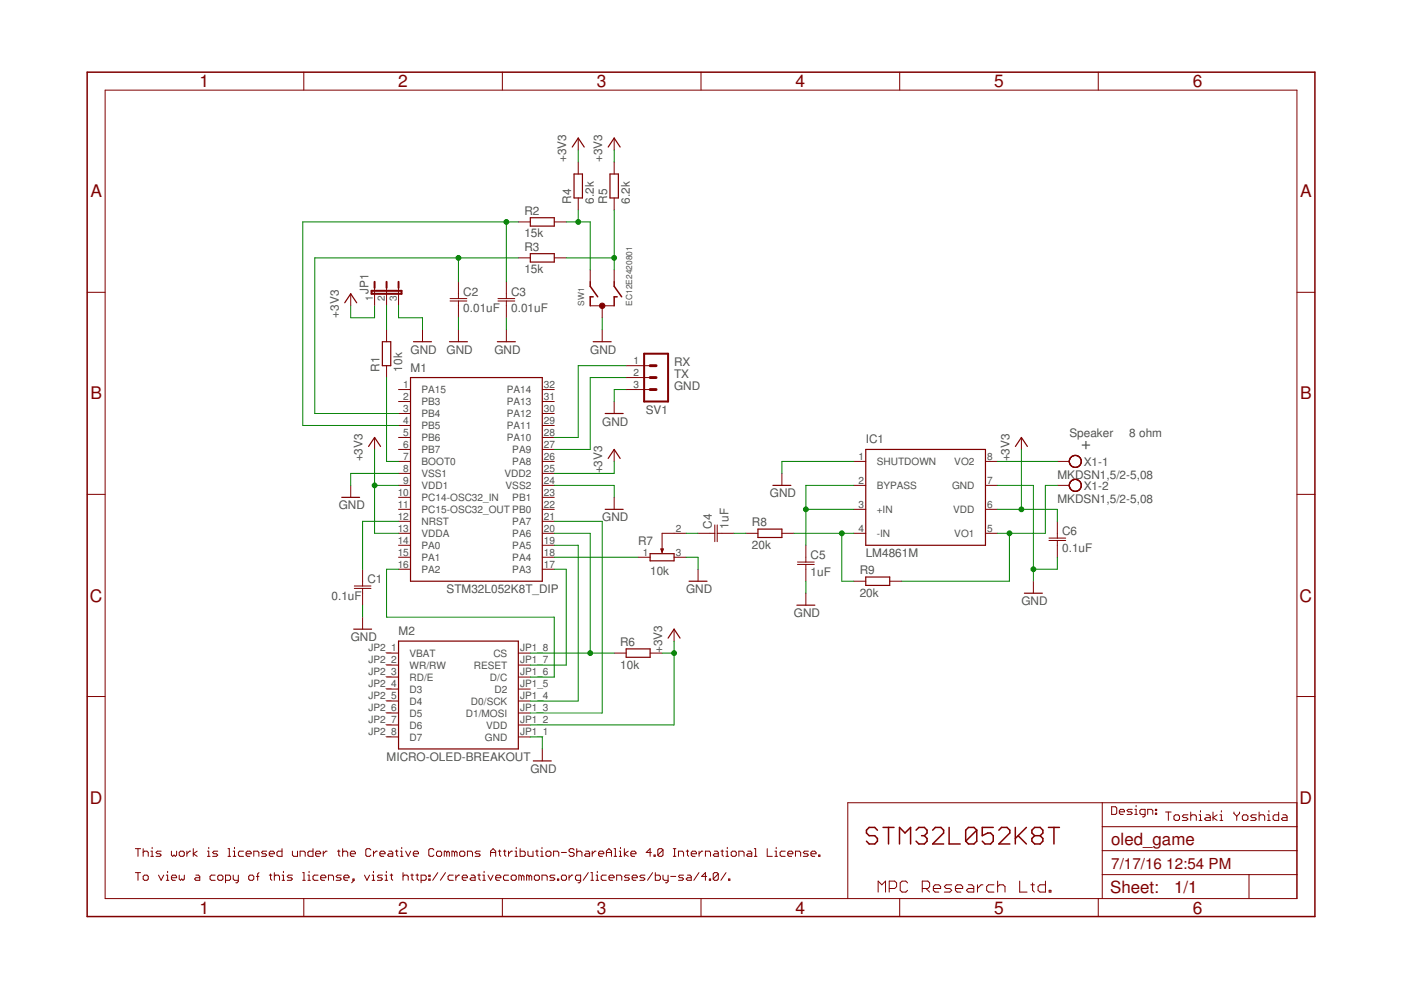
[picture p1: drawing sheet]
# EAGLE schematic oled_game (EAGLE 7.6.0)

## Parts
C1  0.1uF  C-JIS050-024X044  [C050-024X044]
C2  0.01uF  C-JIS050-024X044  [C050-024X044]
C3  0.01uF  C-JIS050-024X044  [C050-024X044]
C4  1uF  C-JIS050-024X044  [C050-024X044]
C5  1uF  C-JIS050-024X044  [C050-024X044]
C6  0.1uF  C-JIS050-024X044  [C050-024X044]
IC1  LM4861M  [SO-08]
JP1  JP2E  [JP2]
M1  STM32L052K8T_DIP  [DIP32]
M2  MICRO-OLED-BREAKOUT  [MICRO-OLED-BREAKOUT]
R1  10k  R-EU_0207/2V  [0207/2V]
R2  15k  R-EU_0207/2V  [0207/2V]
R3  15k  R-EU_0207/2V  [0207/2V]
R4  6.2k  R-EU_0207/2V  [0207/2V]
R5  6.2k  R-EU_0207/2V  [0207/2V]
R6  10k  R-EU_0207/2V  [0207/2V]
R7  10k  TSR-3386T-EY5  [TSR-3386T]
R8  20k  R-EU_0207/2V  [0207/2V]
R9  20k  R-EU_0207/10  [0207/10]
SV1  MA03-1  [MA03-1]
SW1  EC12E2420801  EC12E_SW  [ALPS_EC12E_SW]
X1  MKDSN1,5/2-5,08  [MKDSN1,5/2-5,08]

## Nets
+3V3: C6.1 IC1.6(VDD) JP1.1 M1.9(VDD1) M1.13(VDDA) M1.25(VDD2) M2.JP1_2(VDD) R4.2 R5.2 R6.2
GND: C1.2 C2.2 C3.2 C5.2 C6.2 IC1.1(SHUTDOWN) IC1.7(GND) JP1.3 M1.8(VSS1) M1.24(VSS2) M2.JP1_1(GND) R7.3 SV1.3 SW1.C
N$1: M1.27(PA9) SV1.2
N$2: M1.7(BOOT0) R1.1
N$3: M1.28(PA10) SV1.1
N$4: C1.1 M1.12(NRST)
N$5: R2.2 R4.1 SW1.A
N$6: JP1.2 R1.2
N$7: C3.1 M1.4(PB5) R2.1
N$8: R3.2 R5.1 SW1.B
N$9: C2.1 M1.3(PB4) R3.1
N$10: M1.18(PA4) R7.1
N$11: M1.16(PA2) M2.JP1_6(D/C)
N$12: M1.17(PA3) M2.JP1_7(RESET)
N$13: M1.19(PA5) M2.JP1_4(D0/SCK)
N$14: C4.1 R7.2
N$15: M1.20(PA6) M2.JP1_8(CS) R6.1
N$16: IC1.4(-IN) R8.2 R9.1
N$17: C4.2 R8.1
N$18: C5.1 IC1.2(BYPASS) IC1.3(+IN)
N$19: M1.21(PA7) M2.JP1_3(D1/MOSI)
N$20: IC1.5(VO1) R9.2 X1.2
N$26: IC1.8(VO2) X1.1
Unconnected: M1.1(PA15) M1.2(PB3) M1.5(PB6) M1.6(PB7) M1.10(PC14-OSC32_IN) M1.11(PC15-OSC32_OUT) M1.14(PA0) M1.15(PA1) M1.22(PB0) M1.23(PB1) M1.26(PA8) M1.29(PA11) M1.30(PA12) M1.31(PA13) M1.32(PA14) M2.JP1_5(D2) M2.JP2_2(WR/RW) M2.JP2_3(RD/E) M2.JP2_4(D3) M2.JP2_5(D4) M2.JP2_6(D5) M2.JP2_7(D6) M2.JP2_8(D7) SW1.D SW1.E SW1.GND1(G) SW1.GND2(G)

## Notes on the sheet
- RX
- TX
- GND
- Speaker | 8 ohm
- +
- Design:
- Toshiaki Yoshida
- STM32L052K8T
- This work is licensed under the Creative Commons Attribution-ShareAlike 4.0 International License.
- To view a copy of this license, visit http://creativecommons.org/licenses/by-sa/4.0/.
- MPC Research Ltd.

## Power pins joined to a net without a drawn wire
VBAT: M2.JP2_1(VBAT)
